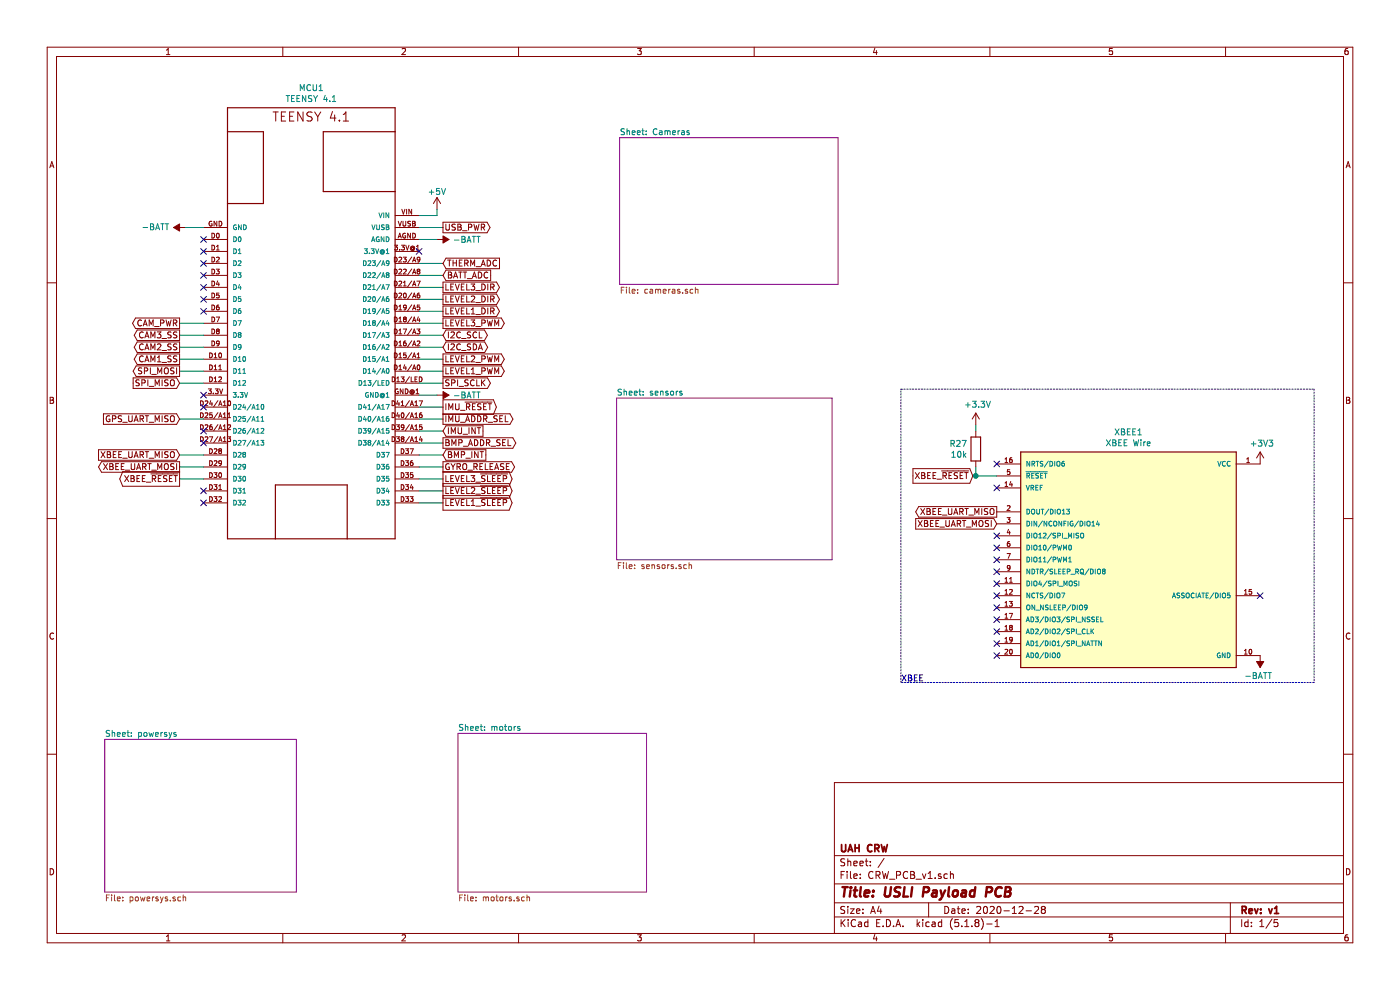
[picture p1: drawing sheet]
EESchema Schematic File Version 4
EELAYER 30 0
EELAYER END
$Descr A4 11693 8268
encoding utf-8
Sheet 1 5
Title "USLI Payload PCB"
Date "2020-12-28"
Rev "v1"
Comp "UAH CRW"
Comment1 ""
Comment2 ""
Comment3 ""
Comment4 ""
$EndDescr
$Comp
L DEV-16771:DEV-16771 MCU1
U 1 1
P 2600 2700
F 0 "MCU1" H 2600 4667 50  0000 C CNN
F 1 "TEENSY 4.1" H 2600 4576 50  0000 C CNN
F 2 "Teensy4_1:DEV-16771" H 2600 2700 50  0001 L BNN
F 3 "" H 2600 2700 50  0001 L BNN
F 4 "Evaluation Boards - Embedded - MCU, DSP" H 2600 2700 50  0001 L BNN "CATEGORIES"
F 5 "SparksFun" H 2600 2700 50  0001 L BNN "MANUFACTURER"
	1    2600 2700
	1    0    0    -1  
$EndComp
$Comp
L power:+5V #PWR019
U 1 1
P 3650 1750
F 0 "#PWR019" H 3650 1600 50  0001 C CNN
F 1 "+5V" H 3650 1900 50  0000 C CNN
F 2 "" H 3650 1750 50  0001 C CNN
F 3 "" H 3650 1750 50  0001 C CNN
	1    3650 1750
	1    0    0    -1  
$EndComp
$Comp
L power:-BATT #PWR020
U 1 1
P 3650 2000
F 0 "#PWR020" H 3650 1850 50  0001 C CNN
F 1 "-BATT" V 3650 2250 50  0000 C CNN
F 2 "" H 3650 2000 50  0001 C CNN
F 3 "" H 3650 2000 50  0001 C CNN
	1    3650 2000
	0    1    1    0   
$EndComp
Wire Wire Line
	3500 1800 3650 1800
$Comp
L power:-BATT #PWR021
U 1 1
P 3650 3300
F 0 "#PWR021" H 3650 3150 50  0001 C CNN
F 1 "-BATT" V 3650 3550 50  0000 C CNN
F 2 "" H 3650 3300 50  0001 C CNN
F 3 "" H 3650 3300 50  0001 C CNN
	1    3650 3300
	0    1    1    0   
$EndComp
Wire Wire Line
	3650 3300 3500 3300
$Comp
L power:-BATT #PWR016
U 1 1
P 1550 1900
F 0 "#PWR016" H 1550 1750 50  0001 C CNN
F 1 "-BATT" V 1550 2150 50  0000 C CNN
F 2 "" H 1550 1900 50  0001 C CNN
F 3 "" H 1550 1900 50  0001 C CNN
	1    1550 1900
	0    -1   -1   0   
$EndComp
Wire Wire Line
	1550 1900 1700 1900
Wire Notes Line
	10975 5700 7525 5700
Text GLabel 3700 3800 2    50   Input ~ 0
BMP_INT
NoConn ~ 3500 2100
NoConn ~ 1700 3300
$Comp
L power:-BATT #PWR049
U 1 1
P 10525 5475
F 0 "#PWR049" H 10525 5325 50  0001 C CNN
F 1 "-BATT" H 10540 5648 50  0000 C CNN
F 2 "" H 10525 5475 50  0001 C CNN
F 3 "" H 10525 5475 50  0001 C CNN
	1    10525 5475
	-1   0    0    1   
$EndComp
$Comp
L XBP9B-DMWT-002:XBP9B-DMWT-002 XBEE1
U 1 1
P 9425 4675
F 0 "XBEE1" H 9425 5742 50  0000 C CNN
F 1 "XBEE Wire" H 9425 5651 50  0000 C CNN
F 2 "XBEE:DIP2200W51P200L3294H279Q20P" H 9425 4675 50  0001 L BNN
F 3 "" H 9425 4675 50  0001 L BNN
F 4 "Digi International" H 9425 4675 50  0001 L BNN "MANUFACTURER"
	1    9425 4675
	1    0    0    -1  
$EndComp
Text Notes 7525 5700 0    50   ~ 0
XBEE
Wire Notes Line
	7525 3250 10975 3250
Wire Notes Line
	7525 5700 7525 3250
Wire Notes Line
	10975 3250 10975 5700
NoConn ~ 10525 4975
NoConn ~ 8325 5475
NoConn ~ 8325 5375
NoConn ~ 8325 5275
NoConn ~ 8325 5175
NoConn ~ 8325 5075
NoConn ~ 8325 4975
NoConn ~ 8325 4875
NoConn ~ 8325 4775
NoConn ~ 8325 4675
NoConn ~ 8325 4575
NoConn ~ 8325 4475
NoConn ~ 8325 4075
NoConn ~ 8325 3875
Wire Wire Line
	8150 3900 8150 3975
Wire Wire Line
	8150 3550 8150 3600
Connection ~ 8150 3975
Wire Wire Line
	8125 3975 8150 3975
Text GLabel 8125 3975 0    50   Input ~ 0
XBEE_~RESET
Wire Wire Line
	8150 3975 8325 3975
$Comp
L Device:R R27
U 1 1
P 8150 3750
F 0 "R27" H 8220 3796 50  0000 L CNN
F 1 "10k" H 8220 3705 50  0000 L CNN
F 2 "Resistor_SMD:R_0402_1005Metric_Pad0.72x0.64mm_HandSolder" V 8080 3750 50  0001 C CNN
F 3 "~" H 8150 3750 50  0001 C CNN
	1    8150 3750
	-1   0    0    -1  
$EndComp
$Comp
L power:+3.3V #PWR039
U 1 1
P 8150 3550
F 0 "#PWR039" H 8150 3400 50  0001 C CNN
F 1 "+3.3V" H 8165 3723 50  0000 C CNN
F 2 "" H 8150 3550 50  0001 C CNN
F 3 "" H 8150 3550 50  0001 C CNN
	1    8150 3550
	1    0    0    -1  
$EndComp
Text GLabel 8325 4275 0    50   Output ~ 0
XBEE_UART_MISO
Text GLabel 8325 4375 0    50   Input ~ 0
XBEE_UART_MOSI
$Comp
L power:+3V3 #PWR048
U 1 1
P 10525 3875
F 0 "#PWR048" H 10525 3725 50  0001 C CNN
F 1 "+3V3" H 10540 4048 50  0000 C CNN
F 2 "" H 10525 3875 50  0001 C CNN
F 3 "" H 10525 3875 50  0001 C CNN
	1    10525 3875
	1    0    0    -1  
$EndComp
Text GLabel 3700 2900 2    50   BiDi ~ 0
I2C_SDA
Text GLabel 3700 2800 2    50   BiDi ~ 0
I2C_SCL
Wire Wire Line
	3700 2900 3500 2900
Wire Wire Line
	3500 2800 3700 2800
Text GLabel 3700 2200 2    50   Input ~ 0
THERM_ADC
Text GLabel 3700 2300 2    50   Input ~ 0
BATT_ADC
Wire Wire Line
	3700 2300 3500 2300
Wire Wire Line
	3700 2200 3500 2200
Text GLabel 3700 3600 2    50   Input ~ 0
IMU_INT
Text GLabel 3700 3500 2    50   Output ~ 0
IMU_ADDR_SEL
Wire Wire Line
	3500 3400 3700 3400
Text GLabel 1500 3100 0    50   Output ~ 0
SPI_MOSI
Wire Wire Line
	1500 3100 1700 3100
Text GLabel 1500 3200 0    50   Input ~ 0
SPI_MISO
Wire Wire Line
	1500 3200 1700 3200
Text GLabel 3700 3200 2    50   Output ~ 0
SPI_SCLK
Wire Wire Line
	1500 3000 1700 3000
Text GLabel 1500 3000 0    50   Output ~ 0
CAM1_SS
Wire Wire Line
	3700 3200 3500 3200
Text GLabel 3700 3700 2    50   Output ~ 0
BMP_ADDR_SEL
Wire Wire Line
	3700 3500 3500 3500
Wire Wire Line
	3500 3600 3700 3600
Wire Wire Line
	3700 3700 3500 3700
Text GLabel 1500 3800 0    50   Input ~ 0
XBEE_UART_MISO
Text GLabel 1500 3900 0    50   Output ~ 0
XBEE_UART_MOSI
Text GLabel 1500 2900 0    50   Output ~ 0
CAM2_SS
Text GLabel 1500 2800 0    50   Output ~ 0
CAM3_SS
Wire Wire Line
	3700 3800 3500 3800
Wire Wire Line
	3500 3900 3700 3900
Text GLabel 1500 2700 0    50   Output ~ 0
CAM_PWR
Text GLabel 1500 3500 0    50   Input ~ 0
GPS_UART_MISO
Text GLabel 3700 3900 2    50   Output ~ 0
GYRO_RELEASE
Text GLabel 3700 2600 2    50   Output ~ 0
LEVEL1_DIR
Text GLabel 3700 3100 2    50   Output ~ 0
LEVEL1_PWM
Text GLabel 3700 4200 2    50   Output ~ 0
LEVEL1_~SLEEP
Text GLabel 3700 2500 2    50   Output ~ 0
LEVEL2_DIR
Text GLabel 3700 3000 2    50   Output ~ 0
LEVEL2_PWM
Text GLabel 3700 4100 2    50   Output ~ 0
LEVEL2_~SLEEP
Text GLabel 3700 2400 2    50   Output ~ 0
LEVEL3_DIR
Text GLabel 3700 2700 2    50   Output ~ 0
LEVEL3_PWM
Text GLabel 3700 4000 2    50   Output ~ 0
LEVEL3_~SLEEP
Text GLabel 1500 4000 0    50   Output ~ 0
XBEE_~RESET
Text GLabel 3700 3400 2    50   Output ~ 0
IMU_~RESET
Wire Wire Line
	1500 3800 1700 3800
Wire Wire Line
	1700 3900 1500 3900
Wire Wire Line
	3700 2400 3500 2400
Wire Wire Line
	3500 2500 3700 2500
Wire Wire Line
	3700 2600 3500 2600
Wire Wire Line
	3500 2700 3700 2700
Wire Wire Line
	3700 3000 3500 3000
Wire Wire Line
	3500 3100 3700 3100
Wire Wire Line
	3700 4000 3500 4000
Wire Wire Line
	3500 4100 3700 4100
Wire Wire Line
	3700 4200 3500 4200
Wire Wire Line
	1500 4000 1700 4000
Wire Wire Line
	1500 2900 1700 2900
Wire Wire Line
	1500 2800 1700 2800
Wire Wire Line
	1700 2700 1500 2700
Wire Wire Line
	1700 3500 1500 3500
NoConn ~ 1700 2100
NoConn ~ 1700 2200
NoConn ~ 1700 2300
NoConn ~ 1700 2400
NoConn ~ 1700 2500
NoConn ~ 1700 2600
NoConn ~ 1700 3400
NoConn ~ 1700 3600
NoConn ~ 1700 3700
NoConn ~ 1700 4100
NoConn ~ 1700 4200
Wire Wire Line
	3650 1750 3650 1800
Text GLabel 3700 1900 2    50   Output ~ 0
USB_PWR
Wire Wire Line
	3700 1900 3500 1900
Wire Wire Line
	3650 2000 3500 2000
NoConn ~ 1700 2000
$Sheet
S 5150 3325 1800 1350
U 5FFBFF13
F0 "sensors" 50
F1 "sensors.sch" 50
$EndSheet
$Sheet
S 875  6175 1600 1275
U 6005F8A6
F0 "powersys" 50
F1 "powersys.sch" 50
$EndSheet
$Sheet
S 3825 6125 1575 1325
U 600B1082
F0 "motors" 50
F1 "motors.sch" 50
$EndSheet
$Sheet
S 5175 1150 1825 1225
U 5FEC70F1
F0 "Cameras" 50
F1 "cameras.sch" 50
$EndSheet
$EndSCHEMATC
